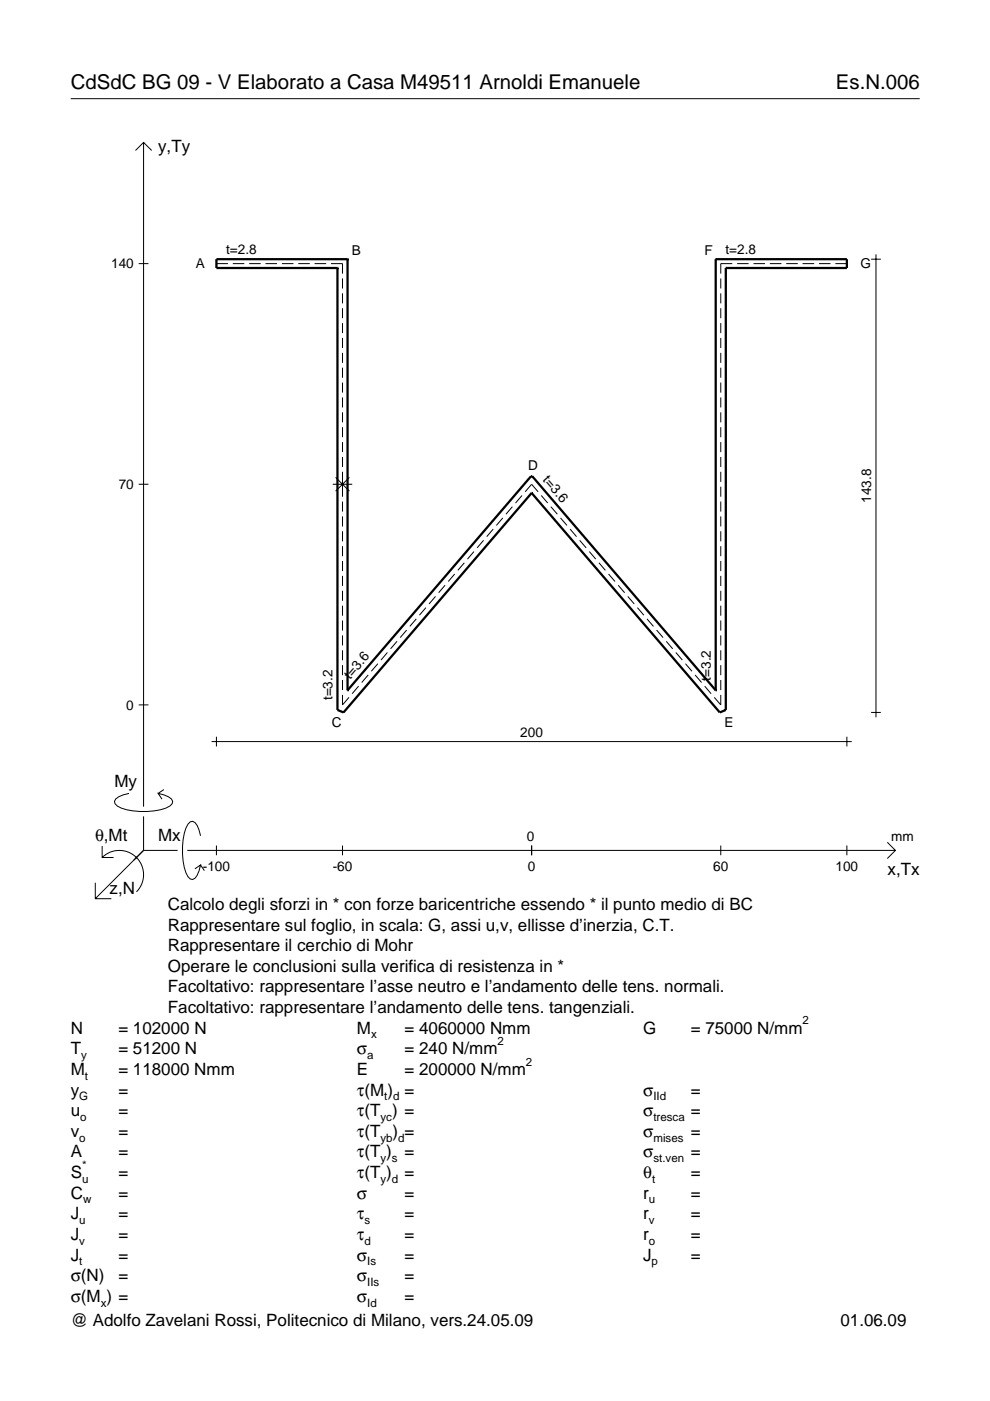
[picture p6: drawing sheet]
<svg xmlns="http://www.w3.org/2000/svg" width="210mm" height="297mm" viewBox="0 0 210 297" stroke-linecap="round" stroke-linejoin="round" font-family="sans-serif">
<g fill="none" stroke="#000" stroke-width=".21">
<path d="M15 20.9h180M28.7 31.9l1.7-1.7 1.8 1.7M30.4 30.2v140.8M29.4 55.9h2.1M45.9 55.9h2.4M49.4 55.9h2.4M52.8 55.9h2.5M56.3 55.9h2.4M59.8 55.9h2.4M63.2 55.9h2.5M66.7 55.9h2.4M70.2 55.9h2.4v2.1"/>
<path d="M72.6 59v2.2M152.8 59v2.2M155.3 55.9h-2.5v2.1M156.3 55.9h2.4M159.8 55.9h2.4M163.2 55.9h2.5M166.7 55.9h2.4M170.2 55.9h2.4M173.6 55.9h2.5M177.1 55.9h2.5M184.7 55h2.1M185.7 53.9v98.2"/>
<path d="M72.6 62.2v2.1M72.6 65.4v2.1M72.6 68.5v2.1M72.6 71.7v2.1M72.6 74.8v2.1M72.6 78v2.1M152.8 62.2v2.1M152.8 65.4v2.1M152.8 68.5v2.1M152.8 71.7v2.1M152.8 74.8v2.1M152.8 78v2.1"/>
<path d="M72.6 81.1v2.1M72.6 84.3v2.1M72.6 87.4v2.1M72.6 90.6v2.1M72.6 93.7v2.2M72.6 96.9v2.1M152.8 81.1v2.1M152.8 84.3v2.1M152.8 87.4v2.1M152.8 90.6v2.1M152.8 93.7v2.2M152.8 96.9v2.1"/>
<path d="M29.4 102.7h2.1M70.6 102.7h4.1M71.2 101.2l2.9 2.9M72.6 100v5.3M72.6 106.3v2.2M72.6 109.5v2.1M72.6 112.6v2.2M72.6 115.8v2.1M72.6 119v2.1M74.1 101.2l-2.9 2.9M98.4 119.3l-1.3 1.6M100.5 116.9l-1.4 1.6"/>
<path d="M102.5 114.6l-1.3 1.6M104.6 112.2l-1.4 1.6M106.6 109.8l-1.4 1.6M108.6 107.4l-1.3 1.6M110.7 105.1l-1.4 1.6M111.3 104.3l1.4-1.6 1.4 1.6M114.8 105.1l1.3 1.6M116.8 107.4l1.4 1.6M118.8 109.8l1.4 1.6M120.9 112.2l1.3 1.6M122.9 114.6l1.4 1.6M124.9 116.9l1.4 1.6"/>
<path d="M127 119.3l1.4 1.6M152.8 100v2.2M152.8 103.2v2.1M152.8 106.3v2.2M152.8 109.5v2.1M152.8 112.6v2.2M152.8 115.8v2.1M152.8 119v2.1M72.6 122.1v2.1M72.6 125.3v2.1M72.6 128.4v2.1M72.6 131.6v2.1"/>
<path d="M72.6 134.7v2.1M72.6 137.9v2.1M82.1 138.3l-1.3 1.6M84.2 136l-1.4 1.6M86.2 133.6l-1.4 1.6M88.3 131.2l-1.4 1.6M90.3 128.8l-1.4 1.6M92.3 126.5l-1.3 1.6M94.4 124.1l-1.4 1.6M96.4 121.7l-1.4 1.6M129 121.7l1.4 1.6M131.1 124.1l1.3 1.6"/>
<path d="M133.1 126.5l1.4 1.6M135.1 128.8l1.4 1.6M137.2 131.2l1.3 1.6M139.2 133.6l1.4 1.6M141.3 136l1.3 1.6M143.3 138.3l1.4 1.6M152.8 122.1v2.1M152.8 125.3v2.1M152.8 128.4v2.1M152.8 131.6v2.1M152.8 134.7v2.1M152.8 137.9v2.1"/>
<path d="M29.4 149.5h2.1M44.9 157.2h135.7M45.9 156.2v2.1M72.6 141v2.2M72.6 144.2v2.1M72.6 147.3v2.2l1.4-1.6M76 145.5l-1.3 1.6M78.1 143.1l-1.4 1.6M80.1 140.7l-1.4 1.6M145.3 140.7l1.4 1.6M147.4 143.1l1.3 1.6M149.4 145.5l1.4 1.6"/>
<path d="M152.8 141v2.2M152.8 144.2v2.1M152.8 147.3v2.2l-1.4-1.6M179.6 156.2v2.1M184.7 151.1h2.1M21.7 179.4v2.4h2.4M27.3 168.2a3.6 3.6 0 0 0-3 1.7l.1 .5a5.6 5.6 0 0 0 3.8 1.5 13.4 13.4 0 0 0 7.8-1l.5-.5 .1-.5a3.6 3.6 0 0 0-3.1-1.7l.8 1.2M30.4 173.1v7.2M34.7 167.4l-1.2 .8M42.5 177.2a3.6 3.6 0 0 0-1.7-3.1l-.5 .2a5.7 5.7 0 0 0-1.5 3.7 13.3 13.3 0 0 0 1 7.9l.5 .5 .5 .1a3.6 3.6 0 0 0 1.7-3.1l-1.2 .8M45.9 179.3v2M72.6 179.3v2"/>
<path d="M112.7 179.3v2M152.8 179.3v2M179.6 179.3v2M188.1 178.6l1.7 1.7-1.7 1.7M20.2 187.2v3.3h3.4M21.7 181.8a5.1 5.1 0 0 1 7.2 0 5.1 5.1 0 0 1 0 7.3M30.4 180.3l-10.2 10.2M30.4 180.3h7.2M39.7 180.3h150.1M42.5 183.4l.8 1.2"/>
</g>
<g fill="none" stroke="#000" stroke-width=".48">
<path d="M71.5 56.8h.1M71.5 56.8v93.7l1.3 .6 39.9-46.6M73.7 55h.1M73.7 55h-27.8v1.8h25.6M73.7 55v91.4M151.7 55h.1M151.7 55h27.9v1.8h-25.7M151.7 55v91.4M153.9 56.8h.1M153.9 56.8v93.7l-1.3 .6-39.9-46.6M112.7 104.5h.1M73.7 146.4h.1"/>
<path d="M73.7 146.4l38.9-45.4h.2l38.9 45.4M151.7 146.4h.1"/>
</g>
<g font-size="4.3">
<text x="15" y="18.9">CdSdC BG 09 - V Elaborato a Casa M49511 Arnoldi Emanuele</text>
<text x="177.2" y="18.9">Es.N.006</text>
</g>
<g font-size="3.6">
<text x="33.5" y="32.3">y,Ty</text>
<text x="24.3" y="166.9">My</text>
<text x="20.1" y="178.2">θ,Mt</text>
<text x="33.5" y="178.2">Mx</text>
<text x="188.2" y="185.5">x,Tx</text>
<text x="23.2" y="189.6">z,N</text>
<text x="35.6" y="192.9">Calcolo degli sforzi in * con forze baricentriche essendo * il punto medio di BC</text>
<text x="35.6" y="197.3">Rappresentare sul foglio, in scala: G, assi u,v, ellisse d’inerzia, C.T.</text>
<text x="35.6" y="201.7">Rappresentare il cerchio di Mohr</text>
<text x="35.6" y="206">Operare le conclusioni sulla verifica di resistenza in *</text>
<text x="35.6" y="210.4">Facoltativo: rappresentare l’asse neutro e l’andamento delle tens. normali.</text>
<text x="35.6" y="214.8">Facoltativo: rappresentare l’andamento delle tens. tangenziali.</text>
<text x="15" y="219.2">N</text>
<text x="25.1" y="219.2">= 102000 N</text>
<text x="75.7" y="219.2">M</text>
<text x="85.8" y="219.2">= 4060000 Nmm</text>
<text x="136.4" y="219.2">G</text>
<text x="146.5" y="219.2">= 75000 N/mm</text>
<text x="15" y="227.9">M</text>
<text x="15" y="223.5">T</text>
<text x="25.1" y="223.5">= 51200 N</text>
<text x="25.1" y="227.9">= 118000 Nmm</text>
<text x="75.7" y="223.5">σ</text>
<text x="75.7" y="227.9">E</text>
<text x="85.8" y="223.5">= 240 N/mm</text>
<text x="85.8" y="227.9">= 200000 N/mm</text>
<text x="15" y="232.3">y</text>
<text x="25.1" y="232.3">=</text>
<text x="75.7" y="232.3">τ(M ) =</text>
<text x="136.4" y="232.3">σ</text>
<text x="146.5" y="232.3">=</text>
<text x="15" y="236.7">u</text>
<text x="25.1" y="236.7">=</text>
<text x="75.7" y="236.7">τ(T ) =</text>
<text x="136.4" y="236.7">σ</text>
<text x="146.5" y="236.7">=</text>
<text x="15" y="241">v</text>
<text x="15" y="245.4">A</text>
<text x="25.1" y="241">=</text>
<text x="25.1" y="245.4">=</text>
<text x="75.7" y="245.4">τ(T )</text>
<text x="75.7" y="241">τ(T</text>
<text x="83.3" y="241">) =</text>
<text x="85.8" y="245.4">=</text>
<text x="136.4" y="241">σ</text>
<text x="136.4" y="245.4">σ</text>
<text x="146.5" y="241">=</text>
<text x="146.5" y="245.4">=</text>
<text x="15" y="249.8">S</text>
<text x="25.1" y="249.8">=</text>
<text x="75.7" y="249.8">τ(T )</text>
<text x="85.8" y="249.8">=</text>
<text x="136.4" y="249.8">θ</text>
<text x="146.5" y="249.8">=</text>
<text x="15" y="254.2">C</text>
<text x="25.1" y="254.2">=</text>
<text x="75.7" y="254.2">σ</text>
<text x="85.8" y="254.2">=</text>
<text x="136.4" y="254.2">r</text>
<text x="146.5" y="254.2">=</text>
<text x="15" y="258.5">J</text>
<text x="15" y="262.9">J</text>
<text x="25.1" y="258.5">=</text>
<text x="25.1" y="262.9">=</text>
<text x="75.7" y="258.5">τ</text>
<text x="75.7" y="262.9">τ</text>
<text x="85.8" y="258.5">=</text>
<text x="85.8" y="262.9">=</text>
<text x="136.4" y="258.5">r</text>
<text x="136.4" y="262.9">r</text>
<text x="146.5" y="258.5">=</text>
<text x="146.5" y="262.9">=</text>
<text x="15" y="267.3">J</text>
<text x="25.1" y="267.3">=</text>
<text x="75.7" y="267.3">σ</text>
<text x="85.8" y="267.3">=</text>
<text x="136.4" y="267.3">J</text>
<text x="146.5" y="267.3">=</text>
<text x="15" y="271.7">σ(N)</text>
<text x="25.1" y="271.7">=</text>
<text x="75.7" y="271.7">σ</text>
<text x="85.8" y="271.7">=</text>
<text x="15" y="281.2">@ Adolfo Zavelani Rossi, Politecnico di Milano, vers.24.05.09</text>
<text x="15" y="276">σ(M ) =</text>
<text x="75.7" y="276">σ</text>
<text x="85.8" y="276">=</text>
<text x="178.2" y="281.2">01.06.09</text>
</g>
<g font-size="2.9">
<text x="47.9" y="53.9">t=2.8</text>
<text x="153.8" y="53.9">t=2.8</text>
<text x="23.6" y="56.9">140</text>
<text x="41.5" y="56.8">A</text>
<text x="74.6" y="54.1">B</text>
<text x="149.4" y="54.1">F</text>
<text x="182.4" y="56.8">G</text>
<text x="112" y="99.6">D</text>
<text x="115" y="101.9" transform="rotate(49 115 101.9)">t=3.6</text>
<text x="25.2" y="103.7">70</text>
<text x="184.7" y="106.6" transform="rotate(-90 184.7 106.6)">143.8</text>
<text x="70.5" y="148.5" transform="rotate(-90 70.5 148.5)">t=3.2</text>
<text x="74.2" y="144.1" transform="rotate(-49 74.2 144.1)">t=3.6</text>
<text x="150.7" y="144.3" transform="rotate(-90 150.7 144.3)">t=3.2</text>
<text x="26.8" y="150.5">0</text>
<text x="70.3" y="154.1">C</text>
<text x="153.6" y="154.1">E</text>
<text x="110.3" y="156.2">200</text>
<text x="111.7" y="178.2">0</text>
<text x="189" y="178.2">mm</text>
<text x="43" y="184.7">-100</text>
<text x="70.5" y="184.7">-60</text>
<text x="111.9" y="184.7">0</text>
<text x="151.2" y="184.7">60</text>
<text x="177.2" y="184.7">100</text>
</g>
<g font-size="2.4">
<text x="78.7" y="220.2">x</text>
<text x="105.5" y="221.5">2</text>
<text x="170.2" y="217.2">2</text>
<text x="17.2" y="224.5">y</text>
<text x="77.9" y="224.5">a</text>
<text x="111.5" y="225.9">2</text>
<text x="16.8" y="233.3">G</text>
<text x="18" y="228.9">t</text>
<text x="81.5" y="233.3">t d</text>
<text x="138.5" y="233.3">IId</text>
<text x="17" y="237.7">o</text>
<text x="80.7" y="237.7">yc</text>
<text x="138.5" y="237.7">tresca</text>
<text x="16.8" y="242">o</text>
<text x="80.7" y="242">yb d</text>
<text x="138.5" y="242">mises</text>
<text x="17.4" y="250.8">u</text>
<text x="17.4" y="247.8">*</text>
<text x="80.7" y="246.4">y s</text>
<text x="80.7" y="250.8">y d</text>
<text x="138.2" y="250.8">t</text>
<text x="138.5" y="246.4">st.ven</text>
<text x="17.6" y="255.2">w</text>
<text x="137.6" y="255.2">u</text>
<text x="16.8" y="259.5">u</text>
<text x="16.8" y="263.9">v</text>
<text x="77.3" y="259.5">s</text>
<text x="77.3" y="263.9">d</text>
<text x="137.6" y="259.5">v</text>
<text x="137.6" y="263.9">o</text>
<text x="16.8" y="268.3">t</text>
<text x="77.9" y="268.3">Is</text>
<text x="138.2" y="268.3">p</text>
<text x="77.9" y="272.7">IIs</text>
<text x="21.4" y="277">x</text>
<text x="77.9" y="277">Id</text>
</g>
</svg>
